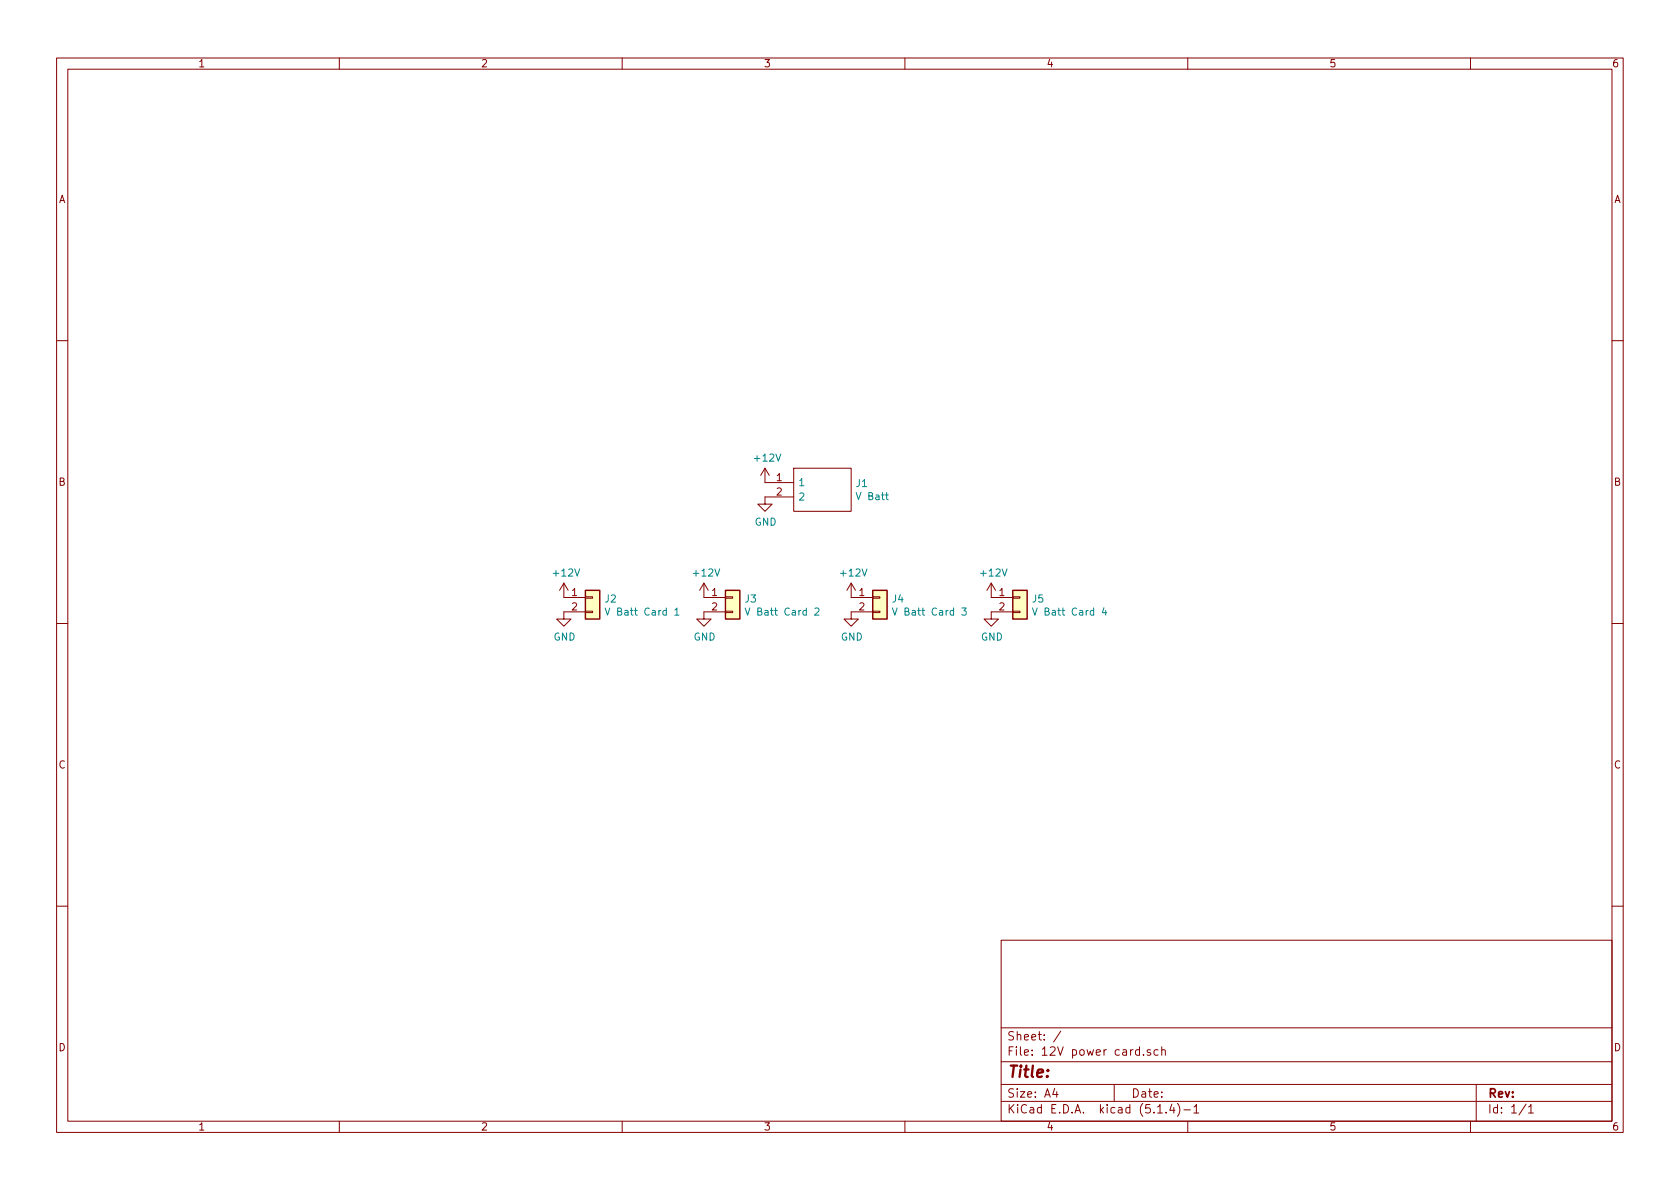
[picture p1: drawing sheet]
<svg xmlns="http://www.w3.org/2000/svg" width="297mm" height="210mm" viewBox="0 0 297 210" stroke-linecap="round" stroke-linejoin="round" font-family="sans-serif">
<g fill="none" stroke="#840000" stroke-width=".18">
<path d="M10 10.3h277v189.9h-277zM12 12.2h273v186.1h-273zM60 10.3v1.9M110 10.3v1.9M160 10.3v1.9M210 10.3v1.9M260 10.3v1.9M10 60.2h2M285 60.2h2M135.3 82.8l-.8 1.3M135.3 82.8v2.5h5M135.3 82.8l.7 1.3"/>
<path d="M140.3 87.9h-5v1.2h1.2l-1.2 1.3-1.3-1.3h1.3M140.3 82.8h10.2v7.6h-10.2zM10 110.3h2M99.7 103.1v2.6h3.8M99.7 103.1l-.8 1.3M99.7 103.1l.8 1.3M103.5 108.1h1.3v.2h-1.3zM103.5 105.5h1.3v.3h-1.3zM103.5 108.2h-3.8v1.3h1.3l-1.3 1.2-1.3-1.2h1.3M124.5 103.1v2.6h3.8M124.5 103.1l-.8 1.3M124.5 103.1l.7 1.3"/>
<path d="M128.3 108.1h1.2v.2h-1.2zM128.3 105.5h1.2v.3h-1.2zM128.3 108.2h-3.8v1.3h1.2l-1.2 1.2-1.3-1.2h1.3M150.5 103.1v2.6h3.8M150.5 103.1l-.8 1.3M150.5 103.1l.8 1.3M154.3 108.1h1.3v.2h-1.3zM154.3 105.5h1.3v.3h-1.3zM154.3 108.2h-3.8v1.3h1.3l-1.3 1.2-1.3-1.2h1.3M175.3 103.1v2.6h3.8M175.3 103.1l-.8 1.3M175.3 103.1l.7 1.3"/>
<path d="M179.1 108.1h1.2v.2h-1.2zM179.1 105.5h1.2v.3h-1.2zM179.1 108.2h-3.8v1.3h1.2l-1.2 1.2-1.3-1.2h1.3M285 110.3h2M10 160.2h2M177 166.3h108v32h-108zM285 160.2h2M60 198.3v1.9M110 198.3v1.9M160 198.3v1.9M177 194.8h108M177 191.8h108"/>
<path d="M177 187.8h108M177 181.8h108M186.5 192.5l-.4 1h1M186.8 193v1M187.6 182.3l-1.3 2M197 191.8v3M202.2 186.5v.1M203.4 185.7a.37 .37 0 0 0-.6 .1l.1 .2 .5 .2 .1 .1-.2 .3-.5-.1M204.7 196.8h.8M204.7 185.7l-.4-.1-.3 .3 .1 .6 .2 .1 .4-.1M205.4 185.7h.1a.37 .37 0 0 1 .5 .1v.8M205.4 185.1v1.5"/>
<path d="M206.2 196.7v.1M207.2 195.2l-.4 1.1h.9M207.5 195.8v1M208.2 195.1a1.71 1.71 0 0 1 0 2.3M209.3 196.3h1.2M210 198.3v1.9M211.1 195.8l.4-.5v1.5M211.1 196.8h.9M260 198.3v1.9M261 191.8v6.5M269.8 195.2l-1.2 2M270.3 195.8l.4-.5v1.5"/>
<path d="M270.3 196.8h.8"/>
</g>
<g fill="#ffffc2" stroke="#ffffc2" stroke-width=".18">
<path d="M103.5 104.4h2.5v5.1h-2.5z"/>
<path d="M128.3 104.4h2.5v5.1h-2.5z"/>
<path d="M154.3 104.4h2.5v5.1h-2.5z"/>
<path d="M179.1 104.4h2.5v5.1h-2.5z"/>
</g>
<path d="M103.5 104.4h2.5v5.1h-2.5zM128.3 104.4h2.5v5.1h-2.5zM154.3 104.4h2.5v5.1h-2.5zM179.1 104.4h2.5v5.1h-2.5z" fill="none" stroke="#840000" stroke-width=".25"/>
<path d="M107 107.5l.4 1.3 .4-1.3M119.3 107.9l.4-.4v1.3M119.3 108.8h.7M131.7 107.5l.5 1.3 .4-1.3M144.1 107.6l.5-.1 .2 .4v.2l-.8 .7h.8M157.8 107.5l.4 1.3 .4-1.3M170.1 107.5h.7l-.4 .5 .4 .1-.1 .6-.5 .1-.1-.1M182.5 107.5l.5 1.3 .4-1.3M195.2 107.5l-.3 .9h.8M195.5 107.9v.9" fill="none" stroke="#008484" stroke-width=".18"/>
<text font-size="2.8" fill="#840000" x="178" y="190.5">Title:</text>
<g font-size="2.1" fill="#840000">
<text x="178" y="184">Sheet: /</text>
<text x="178" y="186.7">File: 12V power card.sch</text>
<text x="178" y="196.9">KiCad E.D.A. kicad (5.1.4)-1</text>
<text x="178" y="194.1">Size: A4</text>
<text x="200" y="194.1">Date:</text>
<text x="263" y="194.1">Rev:</text>
<text x="263" y="196.9">Id: 1/1</text>
</g>
<g font-size="1.8" fill="#840000">
<text x="35" y="11.9">1</text>
<text x="85" y="11.9">2</text>
<text x="135" y="11.9">3</text>
<text x="185" y="11.9">4</text>
<text x="235" y="11.9">5</text>
<text x="285" y="11.9">6</text>
<text x="10.4" y="35.9">A</text>
<text x="285.4" y="35.9">A</text>
<text x="10.4" y="85.9">B</text>
<text x="137.3" y="85.1">1</text>
<text x="137.3" y="87.6">2</text>
<text x="285.4" y="85.9">B</text>
<text x="101.1" y="105.4">1</text>
<text x="101.1" y="107.9">2</text>
<text x="125.9" y="105.4">1</text>
<text x="125.9" y="107.9">2</text>
<text x="151.9" y="105.4">1</text>
<text x="151.9" y="107.9">2</text>
<text x="176.7" y="105.4">1</text>
<text x="176.7" y="107.9">2</text>
<text x="10.4" y="135.9">C</text>
<text x="285.4" y="135.9">C</text>
<text x="10.4" y="185.9">D</text>
<text x="285.4" y="185.9">D</text>
<text x="35" y="199.9">1</text>
<text x="85" y="199.9">2</text>
<text x="135" y="199.9">3</text>
<text x="185" y="199.9">4</text>
<text x="235" y="199.9">5</text>
<text x="285" y="199.9">6</text>
</g>
<g font-size="1.8" fill="#008484">
<text x="133.6" y="81.6">+12V</text>
<text x="141.1" y="86">1</text>
<text x="141.1" y="88.5">2</text>
<text x="151.4" y="86.1">J1</text>
<text x="151.7" y="88.4">V Batt</text>
<text x="133.4" y="93">GND</text>
<text x="98" y="101.9">+12V</text>
<text x="122.8" y="101.9">+12V</text>
<text x="148.8" y="101.9">+12V</text>
<text x="173.6" y="101.9">+12V</text>
<text x="107" y="106.5">J2</text>
<text x="131.8" y="106.5">J3</text>
<text x="157.8" y="106.5">J4</text>
<text x="182.6" y="106.5">J5</text>
<text x="97.9" y="113.3">GND</text>
<text x="108.1" y="108.9">V Batt Card 1</text>
<text x="122.6" y="113.3">GND</text>
<text x="132.8" y="108.9">V Batt Card 2</text>
<text x="148.7" y="113.3">GND</text>
<text x="158.9" y="108.9">V Batt Card 3</text>
<text x="173.4" y="113.3">GND</text>
<text x="183.6" y="108.9">V Batt Card 4</text>
</g>
</svg>
